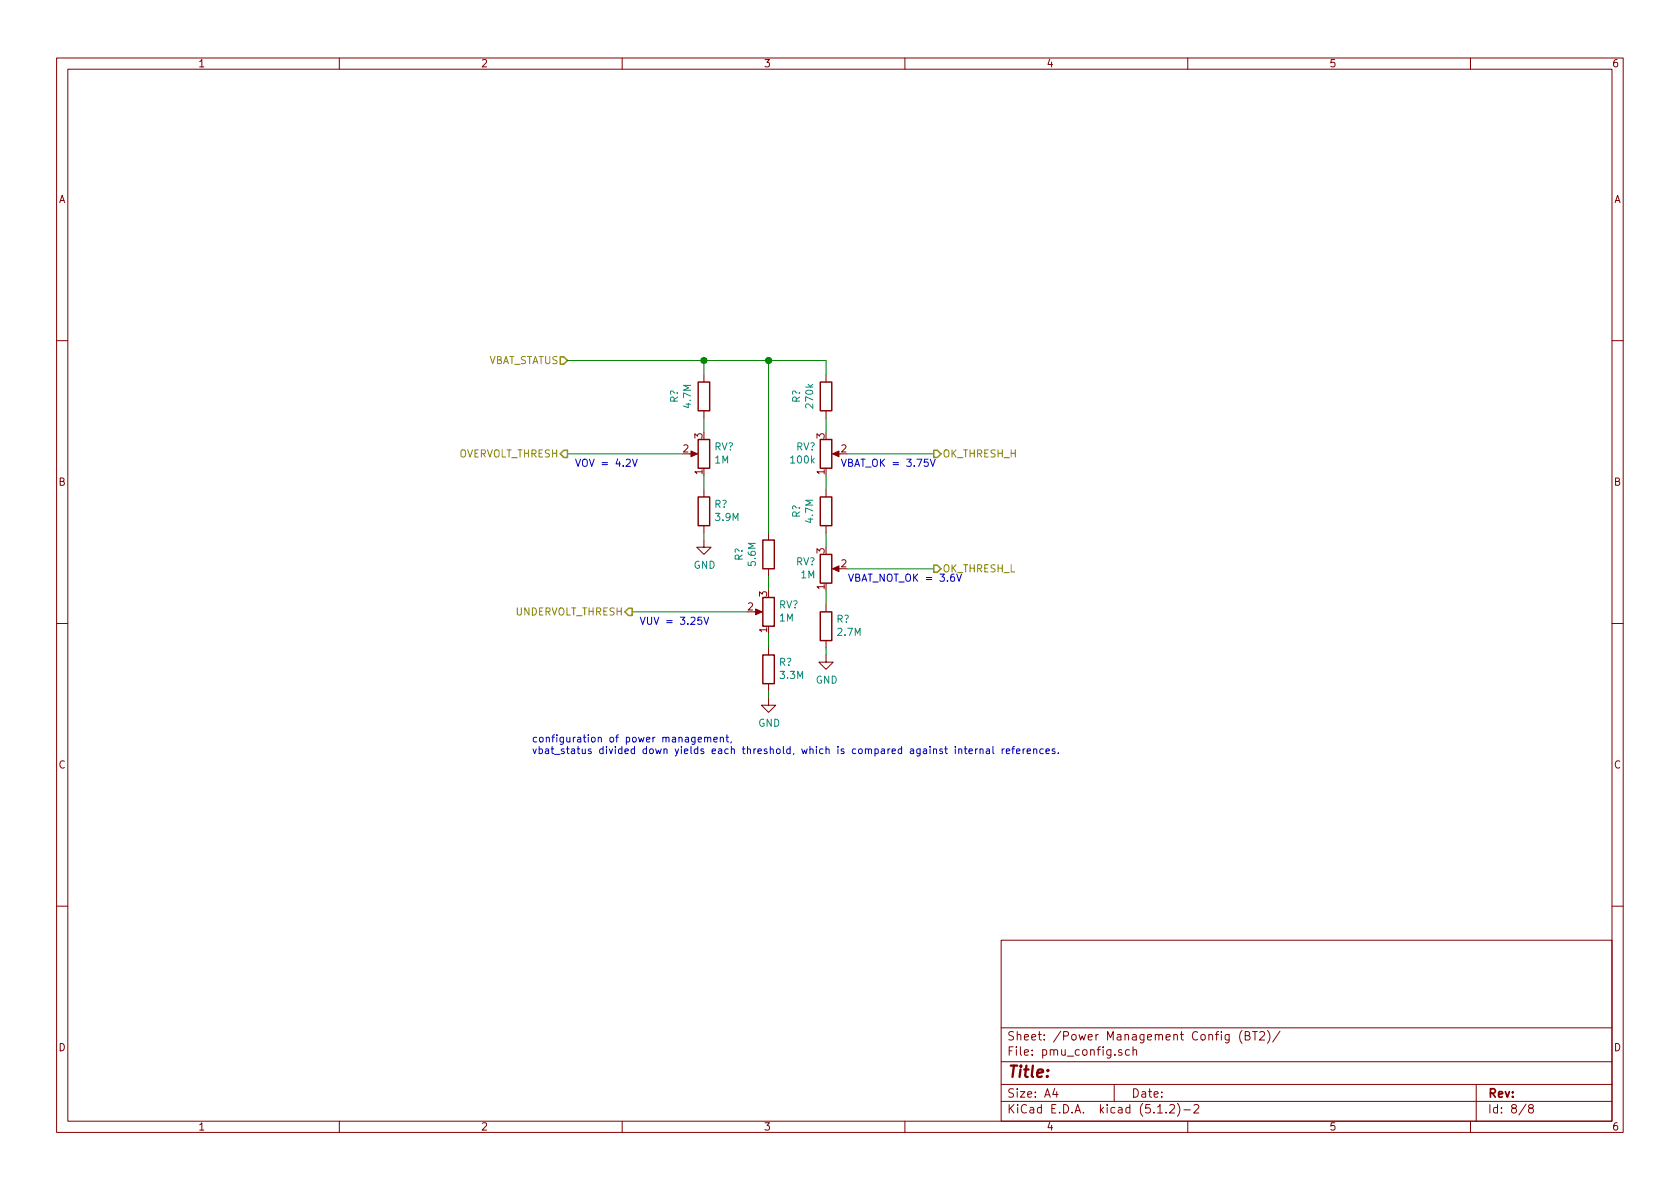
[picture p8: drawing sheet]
<svg xmlns="http://www.w3.org/2000/svg" width="297mm" height="210mm" viewBox="0 0 297 210" stroke-linecap="round" stroke-linejoin="round" font-family="sans-serif">
<g fill="none" stroke="#840000" stroke-width=".18">
<path d="M10 10.3h277v189.9h-277zM12 12.2h273v186.1h-273zM60 10.3v1.9M110 10.3v1.9M160 10.3v1.9M210 10.3v1.9M260 10.3v1.9M10 60.2h2M124.5 66.3v1.3M124.5 72.6v1.3M146 66.3v1.3M146 72.6v1.3"/>
<path d="M285 60.2h2M121.9 80.3h1M124.5 95.5v1.3h1.2l-1.2 1.2-1.3-1.2h1.3M124.5 86.6v1.3M124.5 93v1.2M135.9 94.2v1.3M146 86.6v1.3M146 93v1.2M147.6 80.3h1M10 110.3h2M133.3 108.2h1.1M135.9 100.6v1.2"/>
<path d="M135.9 114.5v1.3M146 115.8v1.3h1.3l-1.3 1.3-1.2-1.3h1.2M146 106.9v1.3M146 113.3v1.2M147.6 100.6h1M285 110.3h2M135.9 123.4v1.3h1.3l-1.3 1.3-1.3-1.3h1.3M135.9 120.9v1.3M10 160.2h2M177 166.3h108v32h-108zM285 160.2h2M60 198.3v1.9"/>
<path d="M110 198.3v1.9M160 198.3v1.9M177 194.8h108M177 191.8h108M177 187.8h108M177 181.8h108M186.5 192.5l-.4 1h1M186.8 193v1M197 191.8v3M198.3 185.7l-.3-.1-.2 .2v.2l.5 .2v.3h-.5M199.7 185.7l-.4-.1-.3 .3 .1 .6h.6M200.3 185.7l.3-.1 .3 .1 .1 .9"/>
<path d="M200.3 185.1v1.5M204.7 196.8h.8M206.2 196.7v.1M206.8 195.5l.2-.2h.4l.2 .2 .1 .3-.1 .2-.8 .8h.9M208.2 195.1a1.71 1.71 0 0 1 0 2.3M209.3 196.3h1.2M210 198.3v1.9M211.1 195.5l.2-.2h.4l.3 .5-1 1h1M219.6 182.2a1.71 1.71 0 0 0 0 2.3M220.2 183.1h.5l.2-.1 .1-.3-.3-.3h-.5v1.5h.6l.2-.3a.41 .41 0 0 0-.3-.5M221.5 182.4h.8M221.9 182.4v1.5"/>
<path d="M222.7 182.6l.3-.2h.3l.3 .4-.9 1.1h.9M224.1 182.2a1.71 1.71 0 0 1 0 2.3M226.3 182.3l-1.3 2M260 198.3v1.9M261 191.8v6.5M269.8 195.2l-1.2 2M270.6 196l-.3-.2v-.2l.3-.3h.2l.3 .3-.1 .2-.6 .2a.48 .48 0 0 0-.1 .7l.3 .1 .4-.1a.48 .48 0 0 0-.2-.7"/>
</g>
<g fill="none" stroke="#0000c2" stroke-width=".18">
<path d="M111.8 81.2l.4 1.3 .5-1.3M164.1 81.2h-.6l-.1 .6 .2-.1 .5 .1v.5l-.2 .2-.5-.2M164.5 81.2l.4 1.3 .5-1.3M124 109.1h-.6v.6l.5-.1 .2 .3v.3l-.2 .2-.5-.1M124.5 109.1l.4 1.3 .4-1.3M169.2 101.5l.4 1.3 .4-1.3M123.4 130.8l.6-.1v-.3h-.4l-.2 .2 .1 .6h.5M124.6 130.5l.2-.1h.3v.8M124.6 130.4v.8M125.1 130.6l.2-.2h.3l.1 .8M126.2 130.8l.6-.1v-.3h-.4l-.2 .2 .1 .6h.5M127.4 130.5l.2-.1h.2l.1 .8"/>
<path d="M127.4 130.4v.8M128.3 130.4h.5M128.5 129.9v1.1l.3 .2M129.3 131.2l-.1 .2M168.9 132v.1M168.9 132.4v.9M169.5 132.6l.2-.2 .3 .1 .1 .8M169.5 132.4v.9M170.5 132.4h.5M170.7 132v1.1l.3 .2M171.3 132.8l.6-.1v-.2l-.4-.1-.2 .2 .1 .6h.5M172.5 132.4v.9"/>
<path d="M172.8 132.4l-.2 .1-.1 .2M173.3 132.6l.2-.2 .3 .1v.8M173.3 132.4v.9M174.4 132.5h.5l.1 .8M175 132.7l-.5 .1-.2 .2 .1 .2h.6M175.6 132v1.1l.1 .2M177.2 132.4v.9M177.6 132.4l-.4 .3M177.9 132.8l.6-.1v-.2l-.4-.1-.2 .2 .1 .6h.5M178.9 132.4h.5M179.4 132l-.3 .2v1.1M179.7 132.8l.6-.1v-.2l-.4-.1-.2 .2 .1 .6h.5"/>
<path d="M180.9 132.4v.9M181.3 132.4l-.3 .1-.1 .2M181.6 132.8l.6-.1v-.2l-.4-.1-.2 .2 .1 .6h.5M182.8 132.6l.1-.2 .3 .1 .1 .8M182.8 132.4v.9M184.5 132.5l-.4-.1-.3 .3 .2 .5h.5M184.9 132.8l.6-.1v-.2l-.4-.1-.2 .2 .1 .6h.5M186.5 132.5l-.3-.1-.2 .2 .1 .2 .4 .1v.3h-.5M187.1 133.1v.2"/>
</g>
<g fill="none" stroke="#008400" stroke-width=".18">
<path d="M100.3 63.7h45.7v2.6M124.5 63.7v2.6M124.5 73.9v2.5M135.9 63.7v30.5M146 73.9v2.5M100.3 80.3h20.3M124.5 84.1v2.5M124.5 94.2v1.3M146 84.1v2.5M146 94.2v2.6M149.9 80.3h15.2M111.8 108.2h20.3"/>
<path d="M135.9 101.8v2.6M135.9 112v2.5M146 104.4v2.5M146 114.5v1.3M149.9 100.6h15.2M135.9 122.2v1.2"/>
</g>
<path d="M123.4 67.6h2.1v5h-2.1zM123.4 77.7h2.1v5.1h-2.1zM145 67.6h2.1v5h-2.1zM145 77.7h2.1v5.1h-2.1zM123.4 87.9h2.1v5.1h-2.1zM134.9 95.5h2v5.1h-2zM145 98h2.1v5.1h-2.1zM145 87.9h2.1v5.1h-2.1zM134.9 115.8h2v5.1h-2zM134.9 105.7h2v5h-2zM145 108.2h2.1v5.1h-2.1z" fill="none" stroke="#840000" stroke-width=".25"/>
<g fill="#840000" stroke="#840000" stroke-width=".18">
<path d="M122.2 79.8l1.1 .5-1.1 .5z"/>
<path d="M133.6 107.7l1.1 .5-1.1 .5z"/>
<path d="M147.2 80.3l1.1-.5v1z"/>
<path d="M147.2 100.6l1.1-.5v1z"/>
</g>
<g fill="#008400" stroke="#008400" stroke-width=".25">
<circle cx="135.9" cy="63.7" r=".51"/>
<circle cx="124.5" cy="63.7" r=".51"/>
</g>
<path d="M99.1 63.1h.6l.6 .6-.6 .7h-.6zM165.1 79.6h.6l.7 .7-.7 .6h-.6zM99.1 80.3l.6-.7h.6v1.3h-.6zM165.1 99.9h.6l.7 .7-.7 .6h-.6zM111.1 107.6h.7v1.2h-.7l-.6-.6z" fill="none" stroke="#848400" stroke-width=".25"/>
<text font-size="2.8" fill="#840000" x="178" y="190.5">Title:</text>
<g font-size="2.1" fill="#840000">
<text x="178" y="184">Sheet: /Power Management Config (BT2)/</text>
<text x="178" y="186.7">File: pmu_config.sch</text>
<text x="178" y="196.9">KiCad E.D.A. kicad (5.1.2)-2</text>
<text x="178" y="194.1">Size: A4</text>
<text x="200" y="194.1">Date:</text>
<text x="263" y="194.1">Rev:</text>
<text x="263" y="196.9">Id: 8/8</text>
</g>
<g font-size="1.8" fill="#840000">
<text x="35" y="11.9">1</text>
<text x="85" y="11.9">2</text>
<text x="135" y="11.9">3</text>
<text x="185" y="11.9">4</text>
<text x="235" y="11.9">5</text>
<text x="285" y="11.9">6</text>
<text x="10.4" y="35.9">A</text>
<text x="285.4" y="35.9">A</text>
<text x="124.2" y="77.6" transform="rotate(-90 124.2 77.6)">3</text>
<text x="145.8" y="77.6" transform="rotate(-90 145.8 77.6)">3</text>
<text x="120.8" y="80">2</text>
<text x="124.2" y="83.9" transform="rotate(-90 124.2 83.9)">1</text>
<text x="145.8" y="83.9" transform="rotate(-90 145.8 83.9)">1</text>
<text x="148.7" y="80">2</text>
<text x="10.4" y="85.9">B</text>
<text x="285.4" y="85.9">B</text>
<text x="145.8" y="97.9" transform="rotate(-90 145.8 97.9)">3</text>
<text x="148.7" y="100.3">2</text>
<text x="132.2" y="107.9">2</text>
<text x="135.6" y="105.5" transform="rotate(-90 135.6 105.5)">3</text>
<text x="145.8" y="104.2" transform="rotate(-90 145.8 104.2)">1</text>
<text x="135.6" y="111.9" transform="rotate(-90 135.6 111.9)">1</text>
<text x="10.4" y="135.9">C</text>
<text x="285.4" y="135.9">C</text>
<text x="10.4" y="185.9">D</text>
<text x="285.4" y="185.9">D</text>
<text x="35" y="199.9">1</text>
<text x="85" y="199.9">2</text>
<text x="135" y="199.9">3</text>
<text x="185" y="199.9">4</text>
<text x="235" y="199.9">5</text>
<text x="285" y="199.9">6</text>
</g>
<g font-size="1.8" fill="#848400">
<text x="85.9" y="64.4">VBAT_STATUS</text>
<text x="80.8" y="80.9">OVERVOLT_THRESH</text>
<text x="166.6" y="80.9">OK_THRESH_H</text>
<text x="166.6" y="101.2">OK_THRESH_L</text>
<text x="91" y="108.8">UNDERVOLT_THRESH</text>
</g>
<g font-size="1.8" fill="#008484">
<text x="119.9" y="71.2" transform="rotate(-90 119.9 71.2)">R?</text>
<text x="141.5" y="71.2" transform="rotate(-90 141.5 71.2)">R?</text>
<text x="122.2" y="72.1" transform="rotate(-90 122.2 72.1)">4.7M</text>
<text x="143.8" y="72" transform="rotate(-90 143.8 72)">270k</text>
<text x="126.3" y="79.6">RV?</text>
<text x="126.4" y="82">1M</text>
<text x="139.9" y="82">100k</text>
<text x="140.7" y="79.6">RV?</text>
<text x="126.3" y="89.8">R?</text>
<text x="126.6" y="92.1">3.9M</text>
<text x="141.5" y="91.6" transform="rotate(-90 141.5 91.6)">R?</text>
<text x="143.8" y="92.4" transform="rotate(-90 143.8 92.4)">4.7M</text>
<text x="122.6" y="100.6">GND</text>
<text x="131.3" y="99.2" transform="rotate(-90 131.3 99.2)">R?</text>
<text x="133.6" y="100" transform="rotate(-90 133.6 100)">5.6M</text>
<text x="140.7" y="100">RV?</text>
<text x="137.7" y="107.6">RV?</text>
<text x="141.6" y="102.3">1M</text>
<text x="137.8" y="109.9">1M</text>
<text x="147.9" y="110.1">R?</text>
<text x="148.2" y="112.4">2.7M</text>
<text x="137.7" y="117.7">R?</text>
<text x="138" y="120.1">3.3M</text>
<text x="144.2" y="120.9">GND</text>
<text x="134.1" y="128.5">GND</text>
</g>
<g font-size="1.8" fill="#0000c2">
<text x="101.6" y="82.5">VOV = 4.2V</text>
<text x="148.6" y="82.5">VBAT_OK = 3.75V</text>
<text x="149.9" y="102.9">VBAT_NOT_OK = 3.6V</text>
<text x="113" y="110.5">VUV = 3.25V</text>
<text x="94" y="131.3">configuration of power management,</text>
<text x="94" y="133.3">vbat_status divided down yields each threshold, which is compared against internal references.</text>
</g>
</svg>
